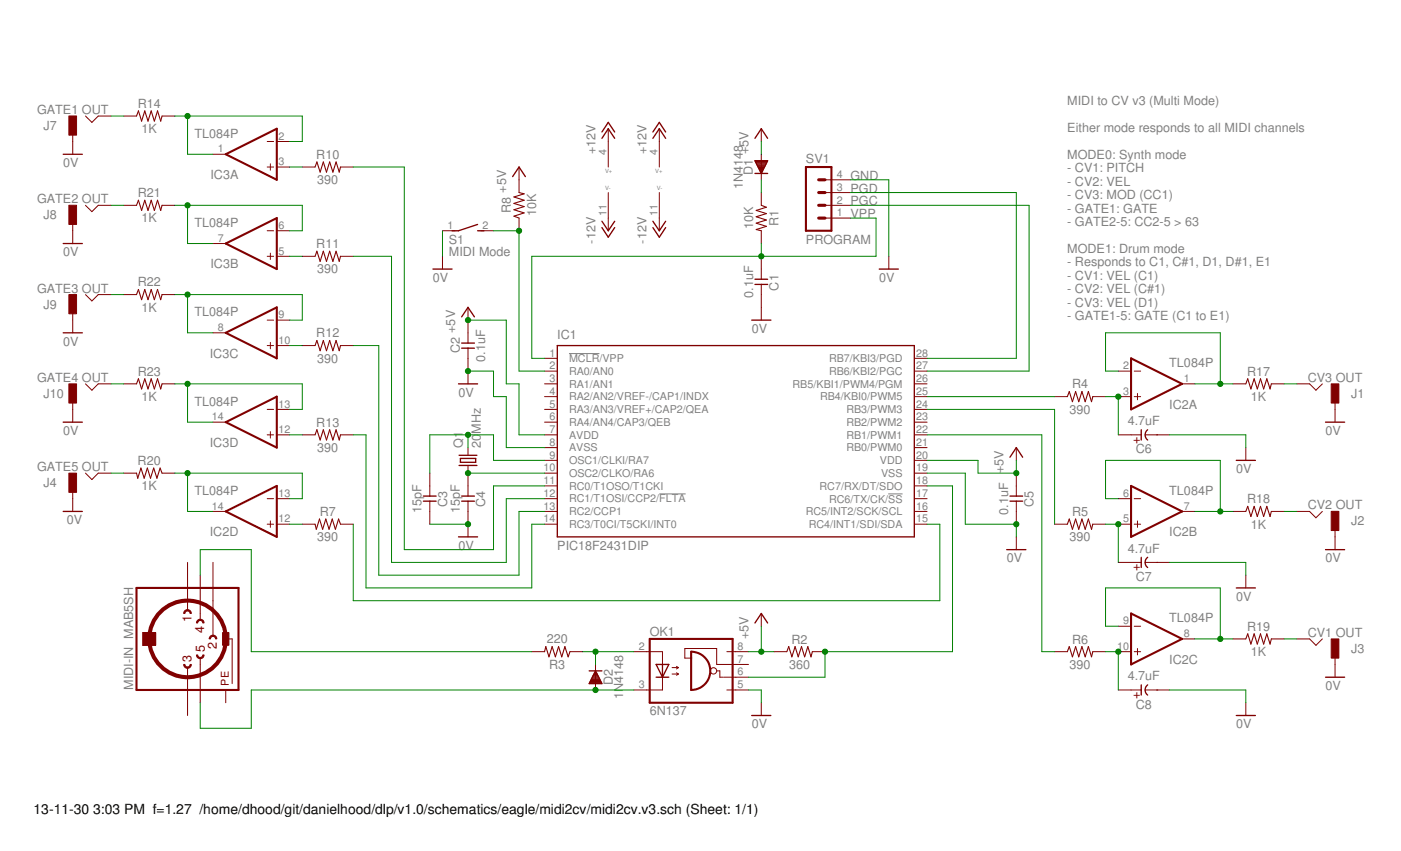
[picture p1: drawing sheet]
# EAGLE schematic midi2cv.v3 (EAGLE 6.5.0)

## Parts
C1  0.1uF  CC-US025-024X044  [C025-024X044]
C2  0.1uF  CC-US025-024X044  [C025-024X044]
C3  15pF  CC-US025-024X044  [C025-024X044]
C4  15pF  CC-US025-024X044  [C025-024X044]
C5  0.1uF  CC-US025-024X044  [C025-024X044]
C6  4.7uF  CE-USE2-5  [E2-5]
C7  4.7uF  CE-USE2-5  [E2-5]
C8  4.7uF  CE-USE2-5  [E2-5]
D1  1N4148  [DO35-7]
D2  1N4148  [DO35-7]
IC1  PIC18F2431DIP  [DIL28-3]
IC2  TL084P  [DIL14]
IC3  TL084P  [DIL14]
J1  CV3 OUT  JACK-M  [JACK-M]
J2  CV2 OUT  JACK-M  [JACK-M]
J3  CV1 OUT  JACK-M  [JACK-M]
J4  GATE5 OUT  JACK-M  [JACK-M]
J7  GATE1 OUT  JACK-M  [JACK-M]
J8  GATE2 OUT  JACK-M  [JACK-M]
J9  GATE3 OUT  JACK-M  [JACK-M]
J10  GATE4 OUT  JACK-M  [JACK-M]
MIDI-IN  MAB5SH  [MAB5SH]
OK1  6N137  [DIL08]
Q1  20MHz  CRYSTALHC49S  [HC49/S]
R1  10K  R0309/10  [0309/10]
R2  360  R0309/10  [0309/10]
R3  220  R0309/10  [0309/10]
R4  390  R0309/10  [0309/10]
R5  390  R0309/10  [0309/10]
R6  390  R0309/10  [0309/10]
R7  390  R0309/10  [0309/10]
R8  10K  R0309/10  [0309/10]
R10  390  R0309/10  [0309/10]
R11  390  R0309/10  [0309/10]
R12  390  R0309/10  [0309/10]
R13  390  R0309/10  [0309/10]
R14  1K  R0309/10  [0309/10]
R17  1K  R0309/10  [0309/10]
R18  1K  R0309/10  [0309/10]
R19  1K  R0309/10  [0309/10]
R20  1K  R0309/10  [0309/10]
R21  1K  R0309/10  [0309/10]
R22  1K  R0309/10  [0309/10]
R23  1K  R0309/10  [0309/10]
S1  MIDI Mode  DS01E  [DS-01]
SV1  PROGRAM  MA04-1  [MA04-1]

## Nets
0V: C1.1 C2.2 C3.1 C4.1 C5.1 C6.- C7.- C8.- IC1.8(AVSS) IC1.19(VSS) J1.GND J2.GND J3.GND J4.GND J7.GND J8.GND J9.GND J10.GND OK1.5(GND) S1.1
+5V: C2.1 C5.2 D1.A IC1.7(AVDD) IC1.20(VDD) OK1.8(VCC) R2.1 R8.2
+12V: IC2.4(P:V+) IC3.4(P:V+)
-12V: IC2.11(P:V-) IC3.11(P:V-)
GND: SV1.4 ; supply symbol labelled 0V
N$1: D1.C R1.1
N$2: IC2.1(A:OUT) IC2.2(A:-IN) R17.1
N$3: IC2.6(B:-IN) IC2.7(B:OUT) R18.1
N$4: IC2.8(C:OUT) IC2.9(C:-IN) R19.1
N$5: IC3.5(B:+IN) R11.1
N$6: C4.2 IC1.10(OSC2/CLKO/RA6) Q1.1
N$7: IC2.13(D:-IN) IC2.14(D:OUT) R20.1
N$8: C6.+ IC2.3(A:+IN) R4.2
N$9: MIDI-IN.4 R3.2
N$10: D2.A MIDI-IN.5 OK1.3(C)
N$11: D2.C OK1.2(A) R3.1
N$12: C7.+ IC2.5(B:+IN) R5.2
N$13: IC1.18(RC7/RX/DT/SDO) OK1.6(VO) R2.2
N$14: C8.+ IC2.10(C:+IN) R6.2
N$15: IC2.12(D:+IN) R7.2
N$16: IC1.25(RB4/KBI0/PWM5) R4.1
N$17: IC1.24(RB3/PWM3) R5.1
N$18: IC1.22(RB1/PWM1) R6.1
N$19: IC1.15(RC4/INT1/SDI/SDA) R7.1
N$20: IC1.2(RA0/AN0) R8.1 S1.2
N$26: IC1.11(RC0/T1OSO/T1CKI) R10.2
N$27: C3.2 IC1.9(OSC1/CLKI/RA7) Q1.2
N$28: IC1.12(RC1/T1OSI/CCP2/!FLTA) R11.2
N$29: IC1.13(RC2/CCP1) R12.2
N$30: IC1.14(RC3/T0CI/T5CKI/INT0) R13.2
N$31: IC3.13(D:-IN) IC3.14(D:OUT) R23.2
N$32: IC3.12(D:+IN) R13.1
N$33: IC3.10(C:+IN) R12.1
N$34: IC3.3(A:+IN) R10.1
N$35: IC3.8(C:OUT) IC3.9(C:-IN) R22.2
N$36: IC3.6(B:-IN) IC3.7(B:OUT) R21.2
N$37: IC3.1(A:OUT) IC3.2(A:-IN) R14.2
N$38: J7.HOT R14.1
N$39: J8.HOT R21.1
N$40: J9.HOT R22.1
N$41: J10.HOT R23.1
N$44: J1.HOT R17.2
N$45: J2.HOT R18.2
N$46: J3.HOT R19.2
N$47: J4.HOT R20.2
PGC: IC1.27(RB6/KBI2/PGC) SV1.2
PGD: IC1.28(RB7/KBI3/PGD) SV1.3
VPP: C1.2 IC1.1(!MCLR!/VPP) R1.2 SV1.1
Unconnected: IC1.3(RA1/AN1) IC1.4(RA2/AN2/VREF-/CAP1/INDX) IC1.5(RA3/AN3/VREF+/CAP2/QEA) IC1.6(RA4/AN4/CAP3/QEB) IC1.16(RC5/INT2/SCK/SCL) IC1.17(RC6/TX/CK/!SS) IC1.21(RB0/PWM0) IC1.23(RB2/PWM2) IC1.26(RB5/KBI1/PWM4/PGM) MIDI-IN.1 MIDI-IN.2 MIDI-IN.3 OK1.7(VE)

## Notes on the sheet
- MIDI to CV v3 (Multi Mode)
  
  Either mode responds to all MIDI channels
  
  MODE0: Synth mode 
  - CV1: PITCH
  - CV2: VEL
  - CV3: MOD (CC1)
  - GATE1: GATE
  - GATE2-5: CC2-5 > 63
  
  MODE1: Drum mode
  - Responds to C1, C#1, D1, D#1, E1
  - CV1: VEL (C1)
  - CV2: VEL (C#1)
  - CV3: VEL (D1)
  - GATE1-5: GATE (C1 to E1)

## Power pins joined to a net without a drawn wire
PE: MIDI-IN.PE MIDI-IN.PE@(PE)
